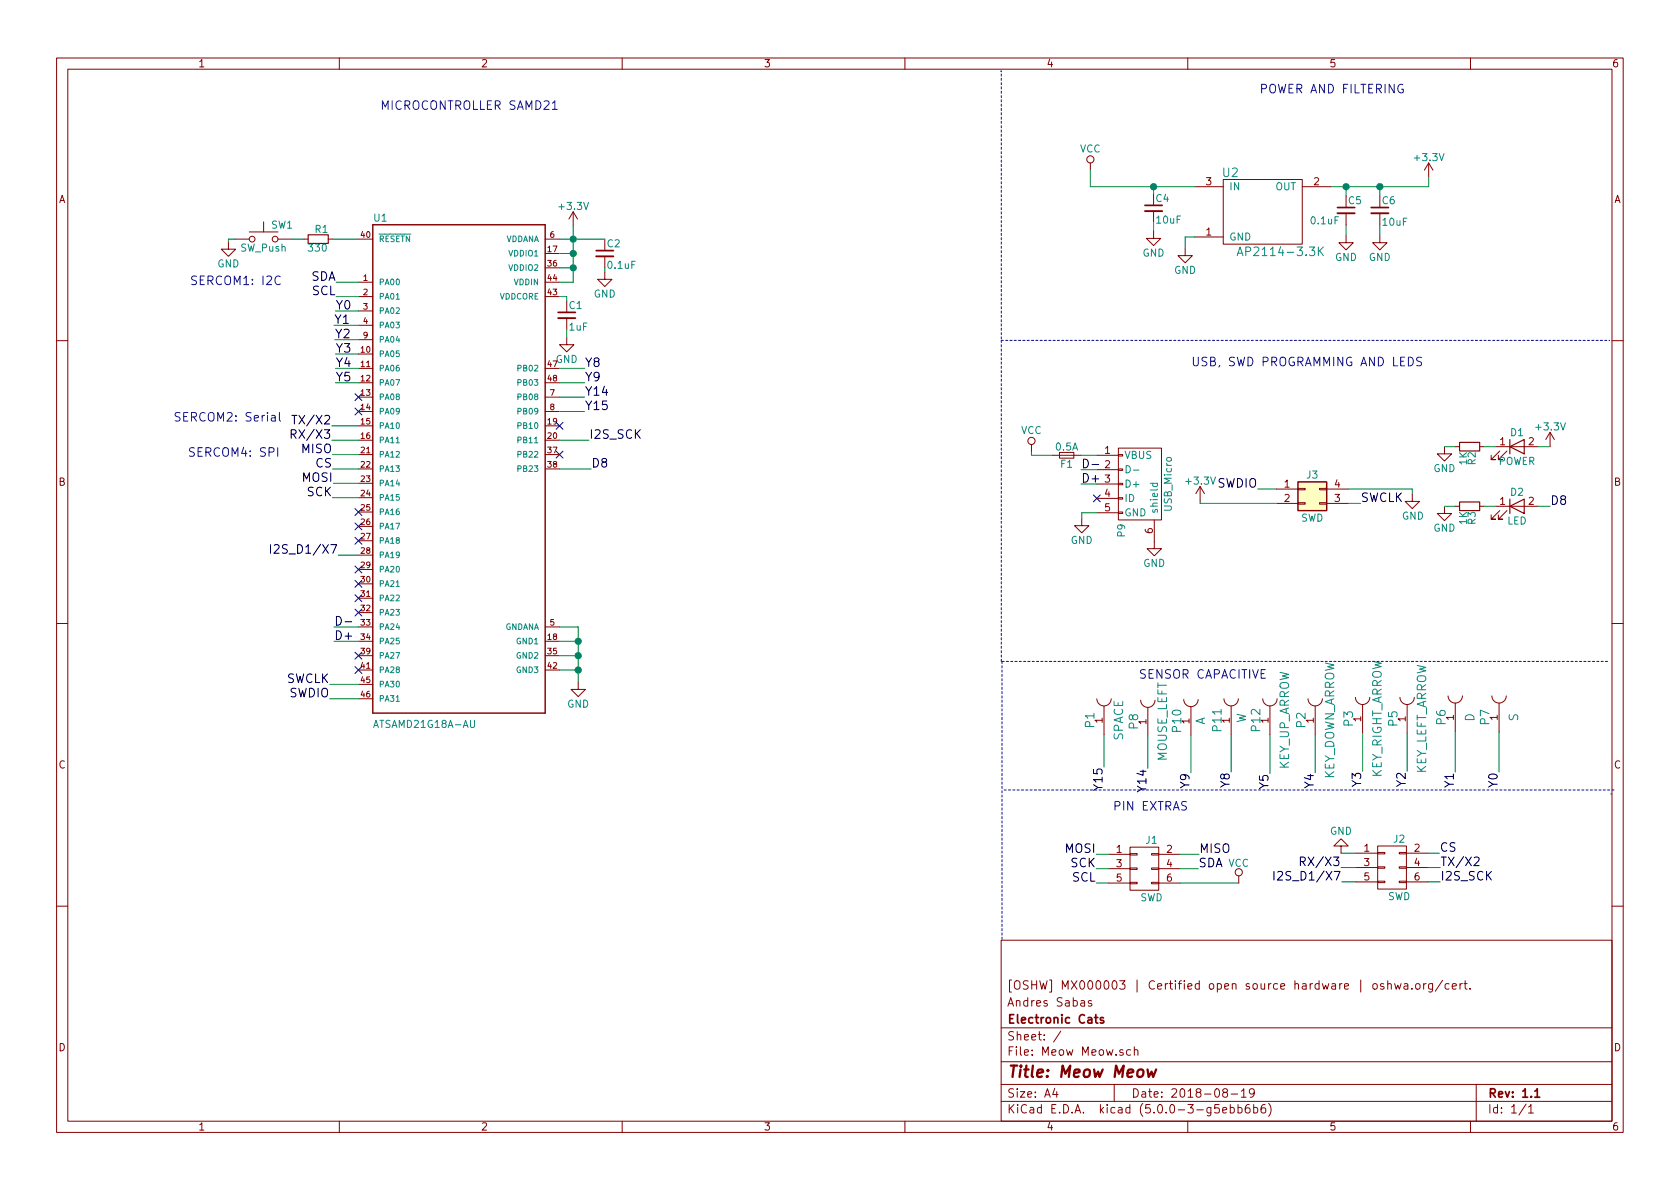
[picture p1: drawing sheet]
EESchema Schematic File Version 4
LIBS:Meow Meow-cache
EELAYER 26 0
EELAYER END
$Descr A4 11693 8268
encoding utf-8
Sheet 1 1
Title "Meow Meow"
Date "2018-08-19"
Rev "1.1"
Comp "Electronic Cats"
Comment1 "Andres Sabas"
Comment2 "[OSHW] MX000003 | Certified open source hardware | oshwa.org/cert."
Comment3 ""
Comment4 ""
$EndDescr
$Comp
L MeowMeow:AP2112 U2
U 1 1
P 8765 1490
F 0 "U2" H 8565 1790 60  0000 C CNN
F 1 "AP2114-3.3K" H 8915 1240 60  0000 C CNN
F 2 "TO_SOT_Packages_SMD:SOT-223-3_TabPin2" H 8765 1490 60  0001 C CNN
F 3 "" H 8765 1490 60  0000 C CNN
F 4 "AP2114H-3.3TRG1" H 8765 1490 60  0001 C CNN "Part#"
	1    8765 1490
	1    0    0    -1  
$EndComp
Text Label 2325 4455 0    60   ~ 0
D+
Text Label 2325 4355 0    60   ~ 0
D-
Text Label 2335 2155 0    60   ~ 0
Y0
Text Label 2330 2355 0    60   ~ 0
Y2
Text Label 4070 2855 0    60   ~ 0
Y15
Text Label 4070 2755 0    60   ~ 0
Y14
NoConn ~ 7635 3460
$Comp
L MeowMeow:GND #PWR01
U 1 1
P 7530 3600
F 0 "#PWR01" H 7530 3350 50  0001 C CNN
F 1 "GND" H 7530 3450 50  0000 C CNN
F 2 "" H 7530 3600 50  0000 C CNN
F 3 "" H 7530 3600 50  0000 C CNN
	1    7530 3600
	1    0    0    -1  
$EndComp
$Comp
L MeowMeow:VCC #PWR02
U 1 1
P 7180 3135
F 0 "#PWR02" H 7180 2985 50  0001 C CNN
F 1 "VCC" H 7180 3285 50  0000 C CNN
F 2 "" H 7180 3135 50  0000 C CNN
F 3 "" H 7180 3135 50  0000 C CNN
	1    7180 3135
	1    0    0    -1  
$EndComp
Text Label 7525 3260 0    60   ~ 0
D-
Text Label 7525 3360 0    60   ~ 0
D+
Text Notes 2645 765  0    60   ~ 0
MICROCONTROLLER SAMD21
Text Notes 8765 650  0    60   ~ 0
POWER AND FILTERING
Text Notes 8290 2550 0    60   ~ 0
USB, SWD PROGRAMMING AND LEDS
Text Notes 7925 4725 0    60   ~ 0
SENSOR CAPACITIVE
$Comp
L MeowMeow:CONN_01X01_FEMALE P7
U 1 1
P 10435 4985
F 0 "P7" H 10435 5085 60  0000 C CNN
F 1 "S" H 10435 4885 60  0000 C CNN
F 2 "Connectors_EC:SEWALLI_renew" H 10435 4985 60  0001 C CNN
F 3 "" H 10435 4985 60  0001 C CNN
	1    10435 4985
	0    -1   -1   0   
$EndComp
$Comp
L MeowMeow:CONN_01X01_FEMALE P6
U 1 1
P 10130 4985
F 0 "P6" H 10130 5085 60  0000 C CNN
F 1 "D" H 10130 4885 60  0000 C CNN
F 2 "Connectors_EC:SEWALLI_renew" H 10130 4985 60  0001 C CNN
F 3 "" H 10130 4985 60  0001 C CNN
	1    10130 4985
	0    -1   -1   0   
$EndComp
$Comp
L MeowMeow:CONN_01X01_FEMALE P3
U 1 1
P 9485 4995
F 0 "P3" H 9485 5095 60  0000 C CNN
F 1 "KEY_RIGHT_ARROW" H 9485 4895 60  0000 C CNN
F 2 "Connectors_EC:SEWALLI_renew" H 9485 4995 60  0001 C CNN
F 3 "" H 9485 4995 60  0001 C CNN
	1    9485 4995
	0    -1   -1   0   
$EndComp
$Comp
L MeowMeow:CONN_01X01_FEMALE P2
U 1 1
P 9155 5005
F 0 "P2" H 9155 5105 60  0000 C CNN
F 1 "KEY_DOWN_ARROW" H 9155 4905 60  0000 C CNN
F 2 "Connectors_EC:SEWALLI_renew" H 9155 5005 60  0001 C CNN
F 3 "" H 9155 5005 60  0001 C CNN
	1    9155 5005
	0    -1   -1   0   
$EndComp
Text Label 10435 5365 3    60   ~ 0
Y0
Text Label 10130 5365 3    60   ~ 0
Y1
Text Label 9485 5360 3    60   ~ 0
Y3
Text Label 9155 5370 3    60   ~ 0
Y4
$Comp
L MeowMeow:C_Small C4
U 1 1
P 8030 1440
F 0 "C4" H 8040 1510 50  0000 L CNN
F 1 "10uF" H 8040 1360 50  0000 L CNN
F 2 "Capacitors_SMD:C_0805_HandSoldering" H 8030 1440 50  0001 C CNN
F 3 "" H 8030 1440 50  0000 C CNN
F 4 "TMCUA0J106MTR2F" H 8030 1440 60  0001 C CNN "Part#"
	1    8030 1440
	1    0    0    -1  
$EndComp
$Comp
L MeowMeow:C_Small C5
U 1 1
P 9370 1455
F 0 "C5" H 9380 1525 50  0000 L CNN
F 1 "0.1uF" H 9115 1385 50  0000 L CNN
F 2 "Capacitors_SMD:C_0805_HandSoldering" H 9370 1455 50  0001 C CNN
F 3 "" H 9370 1455 50  0000 C CNN
F 4 "885012207072" H 9370 1455 60  0001 C CNN "Part#"
	1    9370 1455
	1    0    0    -1  
$EndComp
$Comp
L MeowMeow:C_Small C6
U 1 1
P 9605 1455
F 0 "C6" H 9615 1525 50  0000 L CNN
F 1 "10uF" H 9615 1375 50  0000 L CNN
F 2 "Capacitors_SMD:C_0805_HandSoldering" H 9605 1455 50  0001 C CNN
F 3 "" H 9605 1455 50  0000 C CNN
F 4 "TMCUA0J106MTR2F" H 9605 1455 60  0001 C CNN "Part#"
	1    9605 1455
	1    0    0    -1  
$EndComp
$Comp
L MeowMeow:LED D1
U 1 1
P 10560 3100
F 0 "D1" H 10560 3200 50  0000 C CNN
F 1 "POWER" H 10560 3000 50  0000 C CNN
F 2 "LEDs:LED_0805_HandSoldering" H 10560 3100 50  0001 C CNN
F 3 "" H 10560 3100 50  0000 C CNN
F 4 "APT2012SGC" H 10560 3100 60  0001 C CNN "Part#"
	1    10560 3100
	1    0    0    -1  
$EndComp
$Comp
L MeowMeow:R_Small R2
U 1 1
P 10230 3100
F 0 "R2" H 10260 3120 50  0000 L CNN
F 1 "1K" H 10260 3060 50  0000 L CNN
F 2 "Resistors_SMD:R_0805_HandSoldering" H 10230 3100 50  0001 C CNN
F 3 "" H 10230 3100 50  0000 C CNN
F 4 "AC0805FR-071KL" H 10230 3100 60  0001 C CNN "Part#"
	1    10230 3100
	0    1    1    0   
$EndComp
$Comp
L MeowMeow:GND #PWR03
U 1 1
P 10055 3100
F 0 "#PWR03" H 10055 2850 50  0001 C CNN
F 1 "GND" H 10055 2950 50  0000 C CNN
F 2 "" H 10055 3100 50  0000 C CNN
F 3 "" H 10055 3100 50  0000 C CNN
	1    10055 3100
	1    0    0    -1  
$EndComp
$Comp
L MeowMeow:+3.3V #PWR04
U 1 1
P 10790 3100
F 0 "#PWR04" H 10790 2950 50  0001 C CNN
F 1 "+3.3V" H 10790 3240 50  0000 C CNN
F 2 "" H 10790 3100 50  0000 C CNN
F 3 "" H 10790 3100 50  0000 C CNN
	1    10790 3100
	1    0    0    -1  
$EndComp
$Comp
L MeowMeow:LED D2
U 1 1
P 10560 3515
F 0 "D2" H 10560 3615 50  0000 C CNN
F 1 "LED" H 10560 3415 50  0000 C CNN
F 2 "LEDs:LED_0805_HandSoldering" H 10560 3515 50  0001 C CNN
F 3 "" H 10560 3515 50  0000 C CNN
F 4 "APT2012SGC" H 10560 3515 60  0001 C CNN "Part#"
	1    10560 3515
	1    0    0    -1  
$EndComp
$Comp
L MeowMeow:R_Small R3
U 1 1
P 10230 3515
F 0 "R3" H 10260 3535 50  0000 L CNN
F 1 "1K" H 10260 3475 50  0000 L CNN
F 2 "Resistors_SMD:R_0805_HandSoldering" H 10230 3515 50  0001 C CNN
F 3 "" H 10230 3515 50  0000 C CNN
F 4 "AC0805FR-071KL" H 10230 3515 60  0001 C CNN "Part#"
	1    10230 3515
	0    1    1    0   
$EndComp
$Comp
L MeowMeow:GND #PWR05
U 1 1
P 10055 3515
F 0 "#PWR05" H 10055 3265 50  0001 C CNN
F 1 "GND" H 10055 3365 50  0000 C CNN
F 2 "" H 10055 3515 50  0000 C CNN
F 3 "" H 10055 3515 50  0000 C CNN
	1    10055 3515
	1    0    0    -1  
$EndComp
Text Label 10790 3515 0    60   ~ 0
D8
Text Label 8755 3395 2    60   ~ 0
SWDIO
Text Label 9470 3495 0    60   ~ 0
SWCLK
$Comp
L MeowMeow:+3.3V #PWR06
U 1 1
P 8354 3477
F 0 "#PWR06" H 8354 3327 50  0001 C CNN
F 1 "+3.3V" H 8354 3617 50  0000 C CNN
F 2 "" H 8354 3477 50  0000 C CNN
F 3 "" H 8354 3477 50  0000 C CNN
	1    8354 3477
	1    0    0    -1  
$EndComp
$Comp
L MeowMeow:GND #PWR07
U 1 1
P 9831 3431
F 0 "#PWR07" H 9831 3181 50  0001 C CNN
F 1 "GND" H 9836 3281 50  0000 C CNN
F 2 "" H 9831 3431 50  0000 C CNN
F 3 "" H 9831 3431 50  0000 C CNN
	1    9831 3431
	1    0    0    -1  
$EndComp
$Comp
L MeowMeow:R_Small R1
U 1 1
P 2215 1655
F 0 "R1" V 2280 1580 50  0000 L CNN
F 1 "330" V 2150 1585 50  0000 L CNN
F 2 "Resistors_SMD:R_0805_HandSoldering" H 2215 1655 50  0001 C CNN
F 3 "" H 2215 1655 50  0000 C CNN
F 4 "B3U-1000P" V 2215 1655 60  0001 C CNN "Part#"
	1    2215 1655
	0    -1   -1   0   
$EndComp
$Comp
L MeowMeow:CONN_01X01_FEMALE P5
U 1 1
P 9795 4995
F 0 "P5" H 9795 5095 60  0000 C CNN
F 1 "KEY_LEFT_ARROW" H 9795 4895 60  0000 C CNN
F 2 "Connectors_EC:SEWALLI_renew" H 9795 4995 60  0001 C CNN
F 3 "" H 9795 4995 60  0001 C CNN
	1    9795 4995
	0    -1   -1   0   
$EndComp
Text Label 9795 5360 3    60   ~ 0
Y2
$Comp
L MeowMeow:GND #PWR08
U 1 1
P 8030 1600
F 0 "#PWR08" H 8030 1350 50  0001 C CNN
F 1 "GND" H 8030 1450 50  0000 C CNN
F 2 "" H 8030 1600 50  0000 C CNN
F 3 "" H 8030 1600 50  0000 C CNN
	1    8030 1600
	1    0    0    -1  
$EndComp
$Comp
L MeowMeow:GND #PWR09
U 1 1
P 8250 1720
F 0 "#PWR09" H 8250 1470 50  0001 C CNN
F 1 "GND" H 8250 1570 50  0000 C CNN
F 2 "" H 8250 1720 50  0000 C CNN
F 3 "" H 8250 1720 50  0000 C CNN
	1    8250 1720
	1    0    0    -1  
$EndComp
$Comp
L MeowMeow:VCC #PWR010
U 1 1
P 7590 1175
F 0 "#PWR010" H 7590 1025 50  0001 C CNN
F 1 "VCC" H 7590 1325 50  0000 C CNN
F 2 "" H 7590 1175 50  0000 C CNN
F 3 "" H 7590 1175 50  0000 C CNN
	1    7590 1175
	1    0    0    -1  
$EndComp
$Comp
L MeowMeow:+3.3V #PWR011
U 1 1
P 9945 1225
F 0 "#PWR011" H 9945 1075 50  0001 C CNN
F 1 "+3.3V" H 9945 1365 50  0000 C CNN
F 2 "" H 9945 1225 50  0000 C CNN
F 3 "" H 9945 1225 50  0000 C CNN
	1    9945 1225
	1    0    0    -1  
$EndComp
$Comp
L MeowMeow:GND #PWR012
U 1 1
P 9605 1630
F 0 "#PWR012" H 9605 1380 50  0001 C CNN
F 1 "GND" H 9605 1480 50  0000 C CNN
F 2 "" H 9605 1630 50  0000 C CNN
F 3 "" H 9605 1630 50  0000 C CNN
	1    9605 1630
	1    0    0    -1  
$EndComp
$Comp
L MeowMeow:GND #PWR013
U 1 1
P 9370 1630
F 0 "#PWR013" H 9370 1380 50  0001 C CNN
F 1 "GND" H 9370 1480 50  0000 C CNN
F 2 "" H 9370 1630 50  0000 C CNN
F 3 "" H 9370 1630 50  0000 C CNN
	1    9370 1630
	1    0    0    -1  
$EndComp
$Comp
L MeowMeow:GND #PWR014
U 1 1
P 8035 3760
F 0 "#PWR014" H 8035 3510 50  0001 C CNN
F 1 "GND" H 8035 3610 50  0000 C CNN
F 2 "" H 8035 3760 50  0000 C CNN
F 3 "" H 8035 3760 50  0000 C CNN
	1    8035 3760
	1    0    0    -1  
$EndComp
Text Label 2335 2455 0    60   ~ 0
Y3
Text Label 2295 4755 2    60   ~ 0
SWCLK
Text Label 2295 4855 2    60   ~ 0
SWDIO
Text Label 2340 1955 2    60   ~ 0
SDA
Text Label 2340 2055 2    60   ~ 0
SCL
$Comp
L MeowMeow:ATSAMD21G18A-AU U1
U 1 1
P 3195 3255
F 0 "U1" H 2595 4976 50  0000 L BNN
F 1 "ATSAMD21G18A-AU" H 2594 1451 50  0000 L BNN
F 2 "Housings_QFP:TQFP-48_7x7mm_Pitch0.5mm" H 3195 3255 50  0001 L BNN
F 3 "3.01 USD" H 3195 3255 50  0001 L BNN
F 4 "Microchip" H 3195 3255 50  0001 L BNN "Campo4"
F 5 "TQFP-48 Microchip" H 3195 3255 50  0001 L BNN "Campo5"
F 6 "SAMD21G Series 256 kB Flash 32 kB SRAM 48 MHz 32-Bit Microcontroller - TQFP-48" H 3195 3255 50  0001 L BNN "Campo6"
F 7 "ATSAMD21G15A-AU" H 3195 3255 50  0001 L BNN "Part#"
	1    3195 3255
	1    0    0    -1  
$EndComp
$Comp
L MeowMeow:USB_OTG P9
U 1 1
P 7935 3360
F 0 "P9" H 8260 3235 50  0000 C CNN
F 1 "USB_Micro" H 7935 3560 50  0000 C CNN
F 2 "Connector_USB:USB_Micro-B_Wuerth_629105150521" V 7885 3260 50  0001 C CNN
F 3 "" V 7885 3260 50  0000 C CNN
F 4 "629105150521" H 7935 3360 60  0001 C CNN "Part#"
	1    7935 3360
	0    1    1    0   
$EndComp
Text Label 2325 2255 0    60   ~ 0
Y1
Text Label 2335 2555 0    60   ~ 0
Y4
Text Label 2335 2655 0    60   ~ 0
Y5
Text Label 4070 2555 0    60   ~ 0
Y8
Text Label 4070 2655 0    60   ~ 0
Y9
$Comp
L MeowMeow:C_Small C1
U 1 1
P 3945 2185
F 0 "C1" H 3955 2255 50  0000 L CNN
F 1 "1uF" H 3955 2105 50  0000 L CNN
F 2 "Capacitors_SMD:C_0805_HandSoldering" H 3945 2185 50  0001 C CNN
F 3 "" H 3945 2185 50  0000 C CNN
F 4 "C2012X7R1C105K125AA" H 3945 2185 60  0001 C CNN "Part#"
	1    3945 2185
	1    0    0    -1  
$EndComp
$Comp
L MeowMeow:GND #PWR015
U 1 1
P 3945 2340
F 0 "#PWR015" H 3945 2090 50  0001 C CNN
F 1 "GND" H 3945 2190 50  0000 C CNN
F 2 "" H 3945 2340 50  0000 C CNN
F 3 "" H 3945 2340 50  0000 C CNN
	1    3945 2340
	1    0    0    -1  
$EndComp
$Comp
L MeowMeow:+3.3V #PWR016
U 1 1
P 3990 1565
F 0 "#PWR016" H 3990 1415 50  0001 C CNN
F 1 "+3.3V" H 3990 1705 50  0000 C CNN
F 2 "" H 3990 1565 50  0000 C CNN
F 3 "" H 3990 1565 50  0000 C CNN
	1    3990 1565
	1    0    0    -1  
$EndComp
$Comp
L MeowMeow:C_Small C2
U 1 1
P 4210 1755
F 0 "C2" H 4220 1825 50  0000 L CNN
F 1 "0.1uF" H 4220 1675 50  0000 L CNN
F 2 "Capacitors_SMD:C_0805_HandSoldering" H 4210 1755 50  0001 C CNN
F 3 "" H 4210 1755 50  0000 C CNN
F 4 "885012207072" H 4210 1755 60  0001 C CNN "Part#"
	1    4210 1755
	1    0    0    -1  
$EndComp
$Comp
L MeowMeow:GND #PWR017
U 1 1
P 4210 1885
F 0 "#PWR017" H 4210 1635 50  0001 C CNN
F 1 "GND" H 4210 1735 50  0000 C CNN
F 2 "" H 4210 1885 50  0000 C CNN
F 3 "" H 4210 1885 50  0000 C CNN
	1    4210 1885
	1    0    0    -1  
$EndComp
$Comp
L MeowMeow:GND #PWR018
U 1 1
P 4025 4740
F 0 "#PWR018" H 4025 4490 50  0001 C CNN
F 1 "GND" H 4025 4590 50  0000 C CNN
F 2 "" H 4025 4740 50  0000 C CNN
F 3 "" H 4025 4740 50  0000 C CNN
	1    4025 4740
	1    0    0    -1  
$EndComp
$Comp
L MeowMeow:CONN_01X01_FEMALE P12
U 1 1
P 8840 5005
F 0 "P12" H 8840 5105 60  0000 C CNN
F 1 "KEY_UP_ARROW" H 8840 4905 60  0000 C CNN
F 2 "Connectors_EC:SEWALLI_renew" H 8840 5005 60  0001 C CNN
F 3 "" H 8840 5005 60  0001 C CNN
	1    8840 5005
	0    -1   -1   0   
$EndComp
$Comp
L MeowMeow:CONN_01X01_FEMALE P11
U 1 1
P 8570 5005
F 0 "P11" H 8570 5105 60  0000 C CNN
F 1 "W" H 8585 4935 60  0000 C CNN
F 2 "Connectors_EC:SEWALLI_renew" H 8570 5005 60  0001 C CNN
F 3 "" H 8570 5005 60  0001 C CNN
	1    8570 5005
	0    -1   -1   0   
$EndComp
$Comp
L MeowMeow:CONN_01X01_FEMALE P8
U 1 1
P 7990 5015
F 0 "P8" H 7990 5115 60  0000 C CNN
F 1 "MOUSE_LEFT" H 7990 4915 60  0000 C CNN
F 2 "Connectors_EC:SEWALLI_renew" H 7990 5015 60  0001 C CNN
F 3 "" H 7990 5015 60  0001 C CNN
	1    7990 5015
	0    -1   -1   0   
$EndComp
$Comp
L MeowMeow:CONN_01X01_FEMALE P1
U 1 1
P 7685 5005
F 0 "P1" H 7685 5105 60  0000 C CNN
F 1 "SPACE" H 7685 4905 60  0000 C CNN
F 2 "Connectors_EC:SEWALLI_renew" H 7685 5005 60  0001 C CNN
F 3 "" H 7685 5005 60  0001 C CNN
	1    7685 5005
	0    -1   -1   0   
$EndComp
Text Label 8840 5375 3    60   ~ 0
Y5
Text Label 8570 5365 3    60   ~ 0
Y8
Text Label 7990 5340 3    60   ~ 0
Y14
Text Label 7685 5330 3    60   ~ 0
Y15
$Comp
L MeowMeow:CONN_01X01_FEMALE P10
U 1 1
P 8290 5010
F 0 "P10" H 8290 5110 60  0000 C CNN
F 1 "A" H 8290 4945 60  0000 C CNN
F 2 "Connectors_EC:SEWALLI_renew" H 8290 5010 60  0001 C CNN
F 3 "" H 8290 5010 60  0001 C CNN
	1    8290 5010
	0    -1   -1   0   
$EndComp
Text Label 4115 3255 0    60   ~ 0
D8
$Comp
L Device:Fuse_Small F1
U 1 1
P 7425 3160
F 0 "F1" H 7425 3100 50  0000 C CNN
F 1 "0.5A" H 7425 3220 50  0000 C CNN
F 2 "Resistors_SMD:R_1812_HandSoldering" H 7425 3160 50  0001 C CNN
F 3 "" H 7425 3160 50  0000 C CNN
F 4 "0ZCG0030FF2C" H 7425 3160 60  0001 C CNN "Part#"
	1    7425 3160
	1    0    0    -1  
$EndComp
Text Label 2355 3855 2    60   ~ 0
I2S_D1/X7
Text Label 4100 3055 0    60   ~ 0
I2S_SCK
Text Label 2320 3355 2    60   ~ 0
MOSI
Text Label 2315 3155 2    60   ~ 0
MISO
Text Label 2315 3455 2    60   ~ 0
SCK
Text Label 2315 3255 2    60   ~ 0
CS
Text Label 2310 2955 2    60   ~ 0
TX/X2
Text Label 2310 3055 2    60   ~ 0
RX/X3
Text Notes 1305 3180 0    60   ~ 0
SERCOM4: SPI
Text Notes 1320 1985 0    60   ~ 0
SERCOM1: I2C
Text Notes 1205 2935 0    60   ~ 0
SERCOM2: Serial
NoConn ~ 2495 2755
NoConn ~ 2495 2855
NoConn ~ 3895 2955
NoConn ~ 3895 3155
NoConn ~ 2495 3555
NoConn ~ 2495 3655
NoConn ~ 2495 3755
NoConn ~ 2495 3955
NoConn ~ 2495 4055
NoConn ~ 2495 4155
NoConn ~ 2495 4555
NoConn ~ 2495 4655
NoConn ~ 2495 4255
Text Notes 7745 5643 0    60   ~ 0
PIN EXTRAS
Text Label 10025 6130 0    60   ~ 0
I2S_SCK
Text Label 9340 6130 2    60   ~ 0
I2S_D1/X7
Text Label 10025 6030 0    60   ~ 0
TX/X2
Text Label 9335 6030 2    60   ~ 0
RX/X3
Text Label 8346 5938 0    60   ~ 0
MISO
Text Label 7631 6038 2    60   ~ 0
SCK
Text Label 10020 5930 0    60   ~ 0
CS
Text Label 8341 6038 0    60   ~ 0
SDA
Text Label 7631 6138 2    60   ~ 0
SCL
$Comp
L MeowMeow:GND #PWR019
U 1 1
P 9335 5930
F 0 "#PWR019" H 9335 5680 50  0001 C CNN
F 1 "GND" H 9335 5780 50  0000 C CNN
F 2 "" H 9335 5930 50  0000 C CNN
F 3 "" H 9335 5930 50  0000 C CNN
	1    9335 5930
	-1   0    0    1   
$EndComp
$Comp
L MeowMeow:SW_Push SW1
U 1 1
P 1835 1655
F 0 "SW1" H 1885 1755 50  0000 L CNN
F 1 "SW_Push" H 1835 1595 50  0000 C CNN
F 2 "Buttons_Switches_SMD:SW_SPST_B3U-1000P-B" H 1835 1855 50  0001 C CNN
F 3 "" H 1835 1855 50  0000 C CNN
	1    1835 1655
	1    0    0    -1  
$EndComp
$Comp
L MeowMeow:GND #PWR020
U 1 1
P 1590 1675
F 0 "#PWR020" H 1590 1425 50  0001 C CNN
F 1 "GND" H 1590 1525 50  0000 C CNN
F 2 "" H 1590 1675 50  0000 C CNN
F 3 "" H 1590 1675 50  0000 C CNN
	1    1590 1675
	1    0    0    -1  
$EndComp
Wire Wire Line
	2495 3855 2355 3855
Wire Wire Line
	7180 3160 7180 3135
Wire Wire Line
	7325 3160 7180 3160
Wire Wire Line
	3895 3255 4115 3255
Wire Wire Line
	8290 5110 8290 5370
Wire Wire Line
	7685 5105 7685 5330
Wire Wire Line
	7990 5115 7990 5340
Wire Wire Line
	8570 5105 8570 5365
Wire Wire Line
	8840 5105 8840 5375
Wire Wire Line
	2495 2055 2340 2055
Wire Wire Line
	2495 1955 2340 1955
Wire Wire Line
	4210 1855 4210 1885
Connection ~ 3990 1855
Wire Wire Line
	3895 1855 3990 1855
Connection ~ 3990 1755
Wire Wire Line
	3895 1755 3990 1755
Connection ~ 3990 1655
Wire Wire Line
	3895 1655 3990 1655
Wire Wire Line
	3990 1565 3990 1655
Wire Wire Line
	3990 1955 3895 1955
Wire Wire Line
	3945 2285 3945 2340
Wire Wire Line
	3945 2055 3945 2085
Wire Wire Line
	3895 2055 3945 2055
Wire Wire Line
	3895 2555 4070 2555
Wire Wire Line
	3895 2655 4070 2655
Wire Wire Line
	2495 2655 2335 2655
Wire Wire Line
	2495 2555 2335 2555
Wire Wire Line
	2495 2455 2335 2455
Wire Wire Line
	2495 2355 2330 2355
Wire Wire Line
	3895 2855 4070 2855
Wire Wire Line
	3895 2755 4070 2755
Wire Wire Line
	2495 2255 2325 2255
Wire Wire Line
	2495 2155 2335 2155
Wire Wire Line
	2495 4455 2325 4455
Wire Wire Line
	2495 4355 2325 4355
Connection ~ 4025 4455
Wire Wire Line
	3895 4455 4025 4455
Connection ~ 4025 4655
Wire Wire Line
	4025 4655 3895 4655
Connection ~ 4025 4555
Wire Wire Line
	4025 4555 3895 4555
Wire Wire Line
	4025 4355 4025 4455
Wire Wire Line
	3895 4355 4025 4355
Wire Wire Line
	2495 1655 2315 1655
Wire Wire Line
	2495 4855 2295 4855
Wire Wire Line
	2495 4755 2295 4755
Wire Wire Line
	8250 1640 8250 1720
Wire Wire Line
	8315 1640 8250 1640
Wire Wire Line
	8030 1540 8030 1600
Connection ~ 8030 1290
Wire Wire Line
	8030 1340 8030 1290
Wire Wire Line
	9605 1555 9605 1630
Wire Wire Line
	9370 1555 9370 1630
Connection ~ 9605 1290
Wire Wire Line
	9605 1290 9605 1355
Connection ~ 9370 1290
Wire Wire Line
	9370 1355 9370 1290
Wire Wire Line
	9945 1290 9945 1225
Wire Wire Line
	9265 1290 9370 1290
Wire Wire Line
	7590 1290 7590 1175
Wire Wire Line
	7590 1290 8030 1290
Wire Wire Line
	9795 5095 9795 5360
Wire Wire Line
	10710 3515 10790 3515
Wire Wire Line
	10130 3515 10055 3515
Wire Wire Line
	10410 3515 10330 3515
Wire Wire Line
	10710 3100 10790 3100
Wire Wire Line
	10130 3100 10055 3100
Wire Wire Line
	10410 3100 10330 3100
Wire Notes Line
	6970 485  6965 485 
Wire Notes Line
	6970 2350 6970 485 
Wire Notes Line
	6970 2360 11205 2360
Wire Notes Line
	6970 4595 6970 2360
Wire Notes Line
	6975 4595 6975 6540
Wire Notes Line
	11190 4595 6960 4595
Wire Wire Line
	9155 5105 9155 5370
Wire Wire Line
	9485 5095 9485 5360
Wire Wire Line
	10130 5085 10130 5365
Wire Wire Line
	10435 5085 10435 5365
Wire Wire Line
	7635 3160 7525 3160
Wire Wire Line
	7635 3260 7525 3260
Wire Wire Line
	7635 3360 7525 3360
Wire Wire Line
	7530 3560 7530 3600
Wire Wire Line
	7635 3560 7530 3560
Wire Wire Line
	3895 3055 4100 3055
Wire Wire Line
	2495 3155 2315 3155
Wire Wire Line
	2495 3255 2315 3255
Wire Wire Line
	2495 3355 2320 3355
Wire Wire Line
	2495 3455 2315 3455
Wire Wire Line
	2495 2955 2310 2955
Wire Wire Line
	2495 3055 2310 3055
Wire Notes Line
	6990 5490 11235 5490
Wire Notes Line
	11215 5515 11215 5520
Wire Wire Line
	2115 1655 2035 1655
Wire Wire Line
	1635 1655 1590 1655
Wire Wire Line
	1590 1655 1590 1675
Wire Wire Line
	8885 3395 8755 3395
$Comp
L MeowMeow:CONN_02X03 J2
U 1 1
P 9690 6030
F 0 "J2" H 9740 6230 50  0000 C CNN
F 1 "SWD" H 9740 5830 50  0000 C CNN
F 2 "Pin_Headers:Pin_Header_Straight_2x03_Pitch2.54mm_SMD" H 9690 6030 50  0001 C CNN
F 3 "" H 9690 6030 50  0001 C CNN
	1    9690 6030
	1    0    0    -1  
$EndComp
Text Label 7631 5938 2    60   ~ 0
MOSI
$Comp
L MeowMeow:CONN_02X03 J1
U 1 1
P 7966 6038
F 0 "J1" H 8016 6238 50  0000 C CNN
F 1 "SWD" H 8016 5838 50  0000 C CNN
F 2 "Pin_Headers:Pin_Header_Straight_2x03_Pitch2.54mm_SMD" H 7966 6038 50  0001 C CNN
F 3 "" H 7966 6038 50  0001 C CNN
	1    7966 6038
	1    0    0    -1  
$EndComp
Wire Wire Line
	7631 5938 7716 5938
Wire Wire Line
	7631 6038 7716 6038
Wire Wire Line
	7631 6138 7716 6138
$Comp
L MeowMeow:VCC #PWR021
U 1 1
P 8623 6138
F 0 "#PWR021" H 8623 5988 50  0001 C CNN
F 1 "VCC" H 8623 6278 50  0000 C CNN
F 2 "" H 8623 6138 50  0000 C CNN
F 3 "" H 8623 6138 50  0000 C CNN
	1    8623 6138
	1    0    0    -1  
$EndComp
Wire Wire Line
	8216 5938 8346 5938
Wire Wire Line
	8216 6038 8341 6038
Wire Wire Line
	9940 5930 10020 5930
Wire Wire Line
	9940 6030 10025 6030
Wire Wire Line
	9940 6130 10025 6130
Wire Wire Line
	9440 5930 9335 5930
Wire Wire Line
	9440 6030 9335 6030
Wire Wire Line
	9440 6130 9340 6130
Text Label 8290 5370 3    60   ~ 0
Y9
$Comp
L Connector_Generic:Conn_02x02_Counter_Clockwise J3
U 1 1
P 9085 3395
F 0 "J3" H 9135 3495 50  0000 C CNN
F 1 "SWD" H 9135 3195 50  0000 C CNN
F 2 "Pin_Headers:Pin_Header_Straight_2x02_Pitch2.54mm_SMD" H 9085 3395 50  0001 C CNN
F 3 "" H 9085 3395 50  0001 C CNN
	1    9085 3395
	1    0    0    -1  
$EndComp
Wire Wire Line
	9385 3495 9470 3495
Wire Wire Line
	3990 1855 3990 1955
Wire Wire Line
	3990 1755 3990 1855
Wire Wire Line
	3990 1655 4210 1655
Wire Wire Line
	3990 1655 3990 1755
Wire Wire Line
	4025 4455 4025 4555
Wire Wire Line
	4025 4655 4025 4740
Wire Wire Line
	4025 4555 4025 4655
Wire Wire Line
	8030 1290 8315 1290
Wire Wire Line
	9605 1290 9945 1290
Wire Wire Line
	9370 1290 9605 1290
Wire Wire Line
	8216 6138 8623 6138
Wire Wire Line
	8354 3495 8354 3477
Wire Wire Line
	8354 3495 8885 3495
Wire Wire Line
	9831 3395 9831 3431
Wire Wire Line
	9385 3395 9831 3395
$EndSCHEMATC
